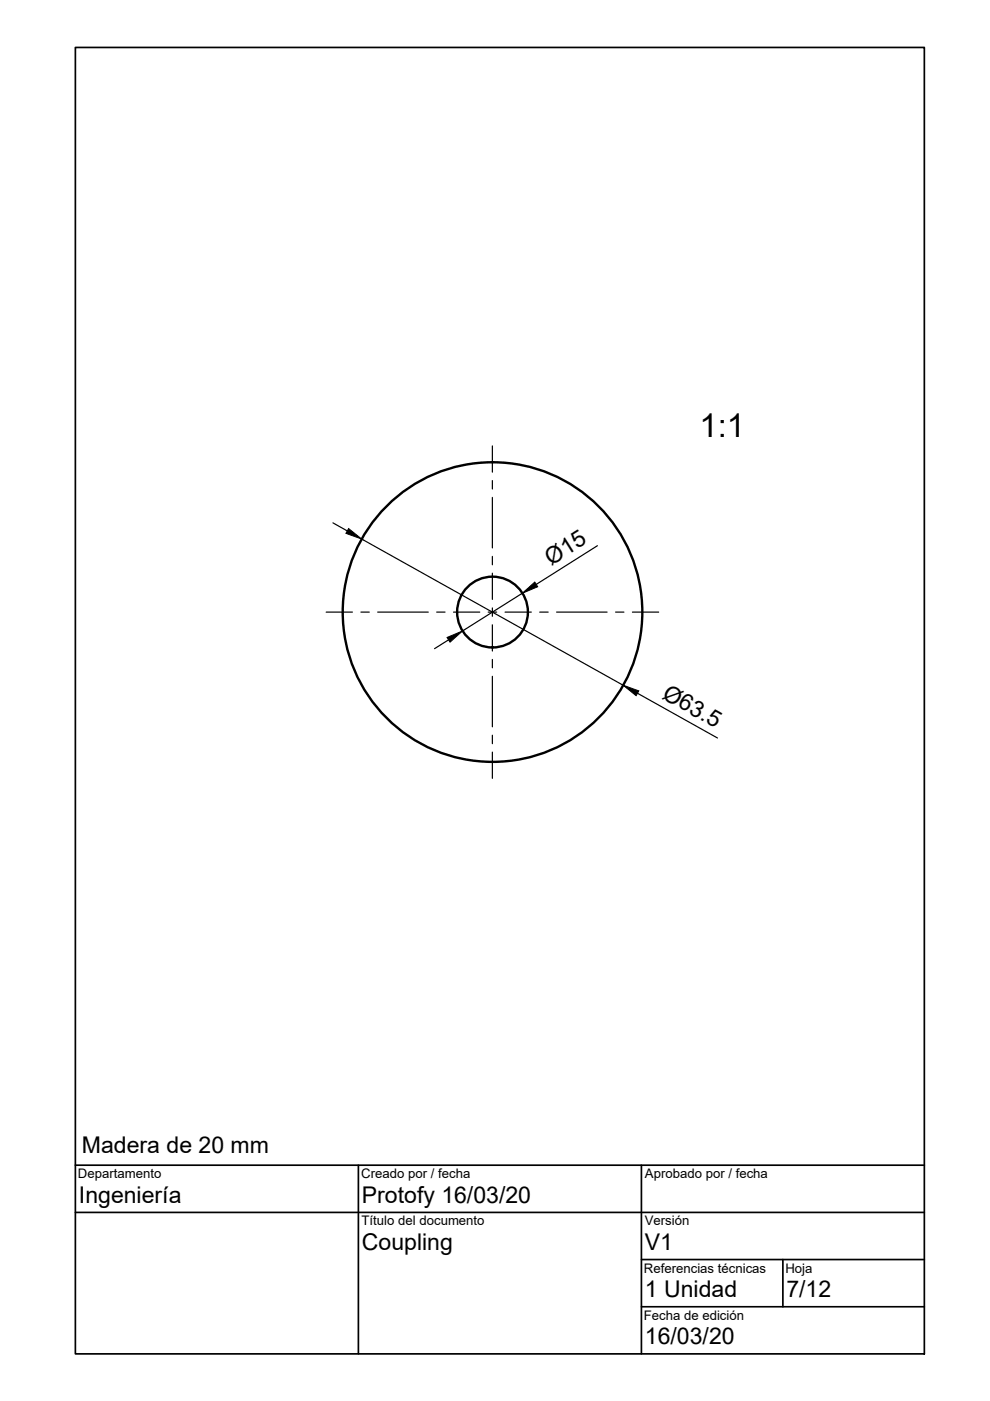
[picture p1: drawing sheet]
<svg xmlns="http://www.w3.org/2000/svg" width="210mm" height="297mm" viewBox="0 0 210 297" stroke-linecap="round" stroke-linejoin="round" font-family="sans-serif">
<!-- layer: Visible -->
<g fill="none" stroke="#000" stroke-width=".51">
<circle cx="104.4" cy="129.8" r="31.8"/>
<circle cx="104.4" cy="129.8" r="7.5"/>
</g>
<!-- layer: TitleBlock -->
<path d="M16 10.1h180v276.9h-180zM16 257.1h180M16 247h180M76 247v40M136 247v40M136 267h60M136 277.1h60M166 267v10.1" fill="none" stroke="#000" stroke-width=".36"/>
<!-- layer: Center Lines -->
<g fill="none" stroke="#000" stroke-width=".25">
<path d="M104.4 94.5v5.6M104.4 101.9v1.8M104.4 105.5v10.7M104.4 118v1.7M69.2 129.8h5.5M76.5 129.8h1.8M80.1 129.8h10.7M92.6 129.8h1.8M96.2 129.8h5.5M103.5 129.8h1.8M104.4 121.5v5.6M104.4 128.9v1.8"/>
<path d="M104.4 132.5v5.5M104.4 139.8v1.8M107.1 129.8h5.5M114.4 129.8h1.8M118 129.8h10.7M130.5 129.8h1.8M134.1 129.8h5.6M104.4 143.4v10.7M104.4 155.9v1.8M104.4 159.5v5.5"/>
</g>
<!-- layer: Dimensions -->
<path d="M70.6 110.9l3 1.7M76.7 114.3l55.4 31M126.7 115.7l-13 8.2M95.1 135.7l-3 1.8M110.7 125.8l-12.6 8M135.2 147l16.9 9.5" fill="none" stroke="#000" stroke-width=".25"/>
<path d="M73.9 112.1l2.8 2.2-3.4-1.2zM94.8 135.2l3.3-1.4-2.7 2.4zM110.7 125.8l2.7-2.4 .6 1zM132.1 145.3l3.3 1.2-.5 1z" fill="#000" stroke="#000" stroke-width=".21"/>
<text font-size="7" x="148.3" y="92.6">1:1</text>
<g font-size="4.9">
<text x="116.9" y="120" transform="rotate(-32 116.9 120)">Ø15</text>
<text x="140.2" y="147.9" transform="rotate(29 140.2 147.9)">Ø63.5</text>
<text x="17.4" y="244.4">Madera de 20 mm</text>
<text x="16.7" y="255">Ingeniería</text>
<text x="76.7" y="255">Protofy 16/03/20</text>
<text x="76.7" y="265.1">Coupling</text>
<text x="136.7" y="265.1">V1</text>
<text x="136.7" y="275">1 Unidad</text>
<text x="166.7" y="275">7/12</text>
<text x="136.7" y="285.1">16/03/20</text>
</g>
<g font-size="2.8">
<text x="16.5" y="249.8">Departamento</text>
<text x="76.6" y="249.8">Creado por / fecha</text>
<text x="136.7" y="249.8">Aprobado por / fecha</text>
<text x="76.7" y="259.8">Título del documento</text>
<text x="136.7" y="259.8">Versión</text>
<text x="136.5" y="269.8">Referencias técnicas</text>
<text x="166.5" y="269.8">Hoja</text>
<text x="136.5" y="279.8">Fecha de edición</text>
</g>
</svg>
